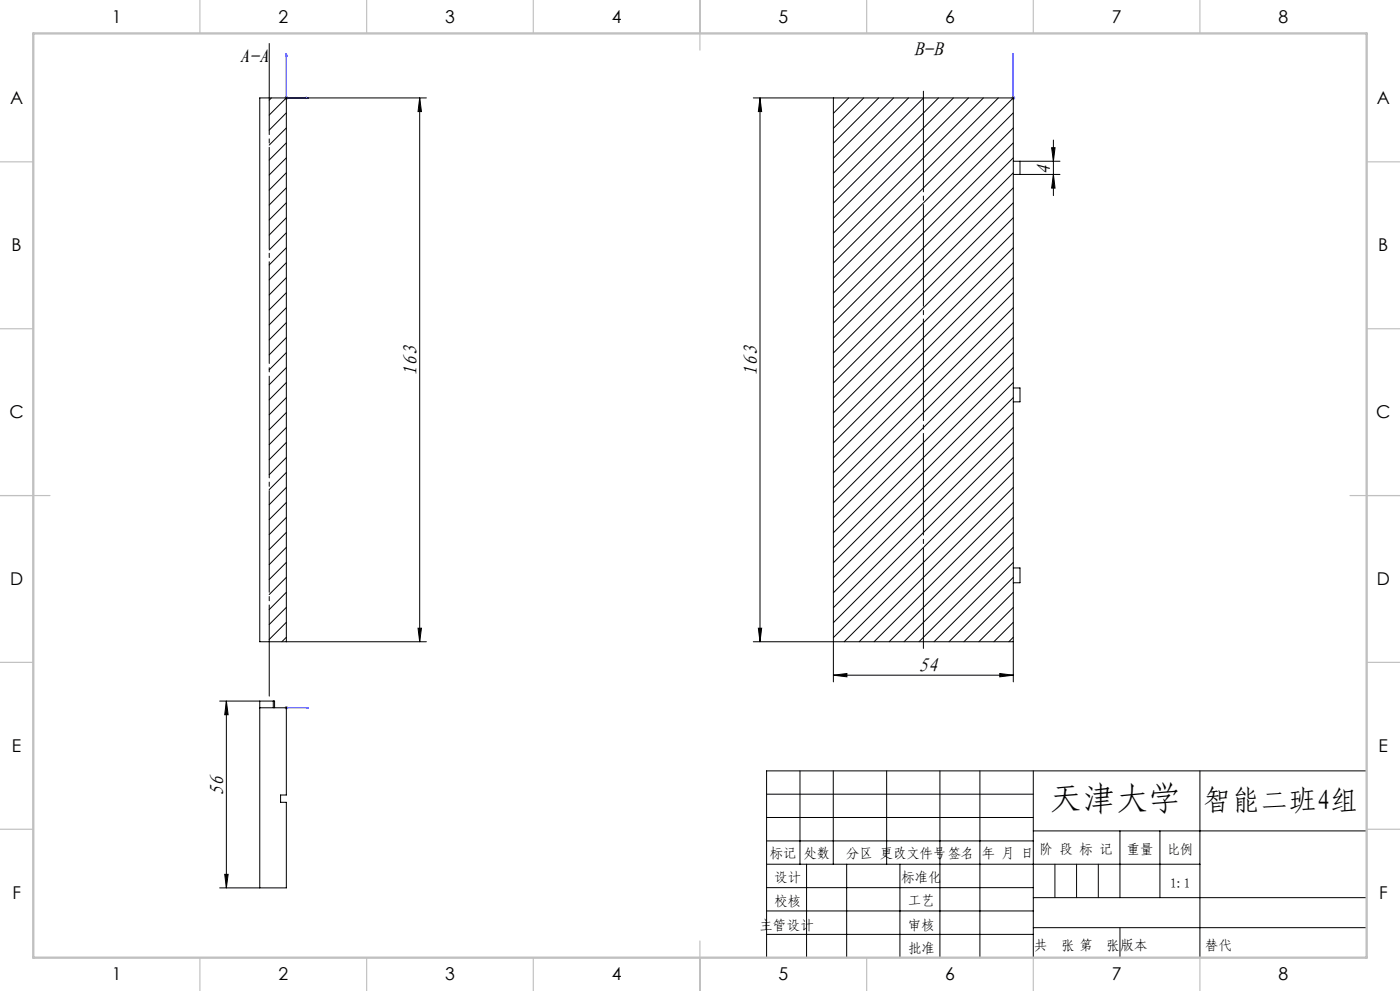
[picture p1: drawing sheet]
<svg xmlns="http://www.w3.org/2000/svg" width="420mm" height="297mm" viewBox="0 0 420 297" stroke-linecap="round" stroke-linejoin="round" font-family="sans-serif">
<path d="M85.9 16.1l.2 .7h-.3zM85.9 16.1v13.2h6.7M304 16.1v.7v-.7M304 16.1v13.2M91.9 29.2l.7 .1-.7 .2zM304 29.2v.3zM304 29.3h.1M85.8 212.1h.3zM85.9 212.1h.1M85.9 212.1h6.7M92.6 212.1h-.7h.7" fill="none" stroke="#00f" stroke-width=".3"/>
<g fill="none" stroke="#000" stroke-width=".3">
<path d="M85.9 29.3h42M125.9 29.3l.5 4.1h-1zM125.9 29.3v163M226 29.3h24M228 29.3l.5 4.1h-1zM228 29.3v163M306 48.3h12M306 52.3h12M315.5 44.3h1l-.5 4zM316 52.3l.5 4.1h-1zM316 42v16.6M85.9 192.3h42"/>
<path d="M125.4 188.3h1l-.5 4zM226 192.3h24v12.1M227.5 188.3h1l-.5 4zM304 192.3v12.1M65.9 210.1h12M67.9 210.1v56M67.9 210.1l.5 4.1h-1zM250 202.3l4.1-.4v.9zM250 202.3h54M299.9 201.9l4.1 .4-4.1 .5zM230 238h80M240 231v28"/>
<path d="M250 231v28M266 231v28M282 231v56M294 231v56M310 231v56M360 231v56M410 231h-180v56M230 245h80M230 252h80M230 259h130M242 259v28M254 259v28"/>
<path d="M270 259v28M310 249h100M336 249v20M348 249v20M65.9 266.1h12M67.4 262h1l-.5 4.1zM230 266h80M230 273h80M310 269h100M310 278h100M230 280h80"/>
</g>
<path d="M85.4 29.3h1M85.5 29l.8 .7M85.9 28.9v.9M86.3 29l-.8 .7M303.5 29.3h1M303.6 29l.7 .7M304 28.9v.9M304.3 29l-.7 .7M85.4 212.1h1M85.5 211.8l.8 .7M85.9 211.6v1M86.3 211.8l-.8 .7" fill="none" stroke="#808080" stroke-width=".3"/>
<path d="M277 27.3v167" fill="none" stroke="#000" stroke-width=".3" stroke-dasharray="30.5 1.3 1.3 1.3" stroke-dashoffset=".3"/>
<path d="M80.8 208.6v-195.6" fill="none" stroke="#000" stroke-width=".3" stroke-dasharray="30.5 1.3 1.3 1.3" stroke-dashoffset="3.2"/>
<path d="M316.5 259v10M323 259v10M329.5 259v10M336 278v9" fill="none" stroke="#0a0605" stroke-width=".3"/>
<g fill="none" stroke="#c0c0c0" stroke-width=".35">
<path d="M60 0v10M110 0v10M160 0v10M210 0v15M260 0v10M310 0v10M360 0v10M0 48.5h10M410 48.5h10M0 98.5h10M410 98.5h10M0 148.5h15"/>
<path d="M405 148.5h15M0 198.5h10M410 198.5h10M0 248.5h10M410 248.5h10M60 287v10M110 287v10M160 287v10M210 282v15M260 287v10M310 287v10M360 287v10"/>
</g>
<path d="M10 10h400v277h-400z" fill="none" stroke="#c0c0c0" stroke-width=".7"/>
<g fill="#00f">
<path d="M91.9 212.1h.7zM85.8 212.1h.3z"/>
<path d="M304 29.2v.3zM304 16.1v.7zM304 29.2v.3zM304 16.1v.7z"/>
<path d="M91.9 29.2l.7 .1-.7 .2zM85.9 16.1l.2 .7h-.3zM91.9 29.2l.7 .1-.7 .2zM85.9 16.1l.2 .7h-.3z"/>
</g>
<g fill="#000">
<path d="M125.4 188.3h1l-.5 4zM125.9 29.3l.5 4.1h-1z"/>
<path d="M67.9 210.1l.5 4.1h-1zM67.4 262h1l-.5 4.1zM228 29.3l.5 4.1h-1zM227.5 188.3h1l-.5 4zM315.5 44.3h1l-.5 4zM316 52.3l.5 4.1h-1z"/>
<path d="M299.9 201.9l4.1 .4-4.1 .5zM250 202.3l4.1-.4v.9z"/>
</g>
<g fill="none" stroke="#000" stroke-width=".3">
<path d="M77.9 29.3h8v163h-8zM81.4 29.3l-.6 .7M85.9 29.3l-5.1 5.2M85.9 33.8l-5.1 5.2M85.9 38.3l-5.1 5.2M250 29.3h54v163h-54zM250.1 29.3l-.1 .2M254.6 29.3l-4.6 4.7M259.1 29.3l-9.1 9.1M263.6 29.3l-13.6 13.6M268.1 29.3l-18.1 18.1M272.6 29.3l-22.6 22.6"/>
<path d="M277.1 29.3l-27.1 27.1M281.6 29.3l-31.6 31.6M286 29.3l-36 36.1M290.5 29.3l-40.5 40.6M295 29.3l-45 45.1M299.5 29.3l-49.5 49.5M304 29.3l-54 54.1M304 33.8l-54 54M304 38.3l-54 54M85.9 42.8l-5.1 5.2M85.9 47.3l-5.1 5.2M85.9 51.8l-5.1 5.2"/>
<path d="M85.9 56.3l-5.1 5.2M304 42.8l-54 54M304 47.3l-54 54M304 51.8l-54 54M304 56.3l-54 54M304 48.3h2v4h-2M85.9 60.8l-5.1 5.1M85.9 65.3l-5.1 5.1M85.9 69.8l-5.1 5.1M85.9 74.3l-5.1 5.1M85.9 78.7l-5.1 5.2M304 60.8l-54 54"/>
<path d="M304 65.3l-54 54M304 69.8l-54 54M304 74.3l-54 54M304 78.7l-54 54M85.9 83.2l-5.1 5.2M85.9 87.7l-5.1 5.2M85.9 92.2l-5.1 5.2M85.9 96.7l-5.1 5.2M304 83.2l-54 54M304 87.7l-54 54M304 92.2l-54 54M304 96.7l-54 54"/>
<path d="M85.9 101.2l-5.1 5.2M85.9 105.7l-5.1 5.1M85.9 110.2l-5.1 5.1M85.9 114.6l-5.1 5.2M85.9 119.2l-5.1 5.1M304 101.2l-54 54M304 105.7l-54 54M304 110.2l-54 54M304 114.6l-54 54.1M304 119.2l-54 53.9M304 116.3h2v4.1h-2M85.9 123.6l-5.1 5.2"/>
<path d="M85.9 128.1l-5.1 5.2M85.9 132.6l-5.1 5.2M85.9 137.1l-5.1 5.2M304 123.6l-54 54.1M304 128.1l-54 54M304 132.6l-54 54M304 137.1l-54 54M85.9 141.6l-5.1 5.2M85.9 146.1l-5.1 5.2M85.9 150.6l-5.1 5.1M85.9 155.1l-5.1 5.1M85.9 159.6l-5.1 5.1"/>
<path d="M304 141.6l-50.7 50.7M304 146.1l-46.3 46.2M304 150.6l-41.8 41.7M304 155.1l-37.3 37.2M304 159.6l-32.8 32.7M85.9 164l-5.1 5.2M85.9 168.6l-5.1 5.1M85.9 173l-5.1 5.2M85.9 177.5l-5.1 5.2M304 164l-28.3 28.3M304 168.6l-23.8 23.7M304 173l-19.3 19.3"/>
<path d="M304 177.5l-14.8 14.8M304 170.2h2v4.5h-2M85.9 182l-5.1 5.2M85.9 186.5l-5.1 5.2M85.9 191l-1.3 1.3M304 182l-10.3 10.3M304 186.5l-5.8 5.8M304 191l-1.4 1.3M77.9 212.1h8v26.2h-1.7v2.1h1.7v25.7h-8v-56h4.5v2M82 210.1v2"/>
</g>
<text font-size="9.9" x="315" y="242.9">天津大学</text>
<text font-size="8.5" x="361.2" y="242.9">智能二班4组</text>
<g font-size="6">
<text x="274" y="16.8">B-B</text>
<text x="71.9" y="18.9">A-A</text>
<text x="315.2" y="52.4" transform="rotate(-90 315.2 52.4)">4</text>
<text x="125.1" y="112.6" transform="rotate(-90 125.1 112.6)">163</text>
<text x="227.2" y="112.6" transform="rotate(-90 227.2 112.6)">163</text>
<text x="275.5" y="201.5">54</text>
<text x="67.1" y="238.5" transform="rotate(-90 67.1 238.5)">56</text>
</g>
<g font-size="5.3">
<text x="33.5" y="6.8">1</text>
<text x="83.5" y="6.8">2</text>
<text x="133.5" y="6.8">3</text>
<text x="183.5" y="6.8">4</text>
<text x="233.5" y="6.8">5</text>
<text x="283.5" y="6.8">6</text>
<text x="333.5" y="6.8">7</text>
<text x="383.5" y="6.8">8</text>
<text x="3" y="31.1">A</text>
<text x="413" y="31.1">A</text>
<text x="3.5" y="75.3">B</text>
<text x="413.5" y="75.3">B</text>
<text x="2.8" y="125.3">C</text>
<text x="412.8" y="125.3">C</text>
<text x="3" y="175.3">D</text>
<text x="413" y="175.3">D</text>
<text x="3.6" y="225.3">E</text>
<text x="413.6" y="225.3">E</text>
<text x="3.7" y="269.6">F</text>
<text x="413.7" y="269.6">F</text>
<text x="33.5" y="293.8">1</text>
<text x="83.5" y="293.8">2</text>
<text x="133.5" y="293.8">3</text>
<text x="183.5" y="293.8">4</text>
<text x="233.5" y="293.8">5</text>
<text x="283.5" y="293.8">6</text>
<text x="333.5" y="293.8">7</text>
<text x="383.5" y="293.8">8</text>
</g>
<g font-size="4.1">
<text x="230.9" y="257.2">标记</text>
<text x="241.1" y="257.2">处数</text>
<text x="253.9" y="257.2">分区 更改文件号签名</text>
<text x="294.5" y="257.2">年 月 日</text>
<text x="311.8" y="255.9">阶 段 标 记</text>
<text x="338" y="255.9">重量</text>
<text x="350.2" y="255.9">比例</text>
<text x="232.3" y="264.2">设计</text>
<text x="270.4" y="264.2">标准化</text>
<text x="351.1" y="266">1:1</text>
<text x="232.3" y="271.4">校核</text>
<text x="272.4" y="271.3">工艺</text>
<text x="227.9" y="278.6">主管设计</text>
<text x="272.4" y="278.6">审核</text>
<text x="272.4" y="285.5">批准</text>
<text x="310.3" y="284.7">共</text>
<text x="318.4" y="284.7">张 第</text>
<text x="331.9" y="284.7">张</text>
<text x="336.1" y="284.7">版本</text>
</g>
<text font-size="4.1" fill="#0a0605" x="361.6" y="284.7">替代</text>
</svg>
